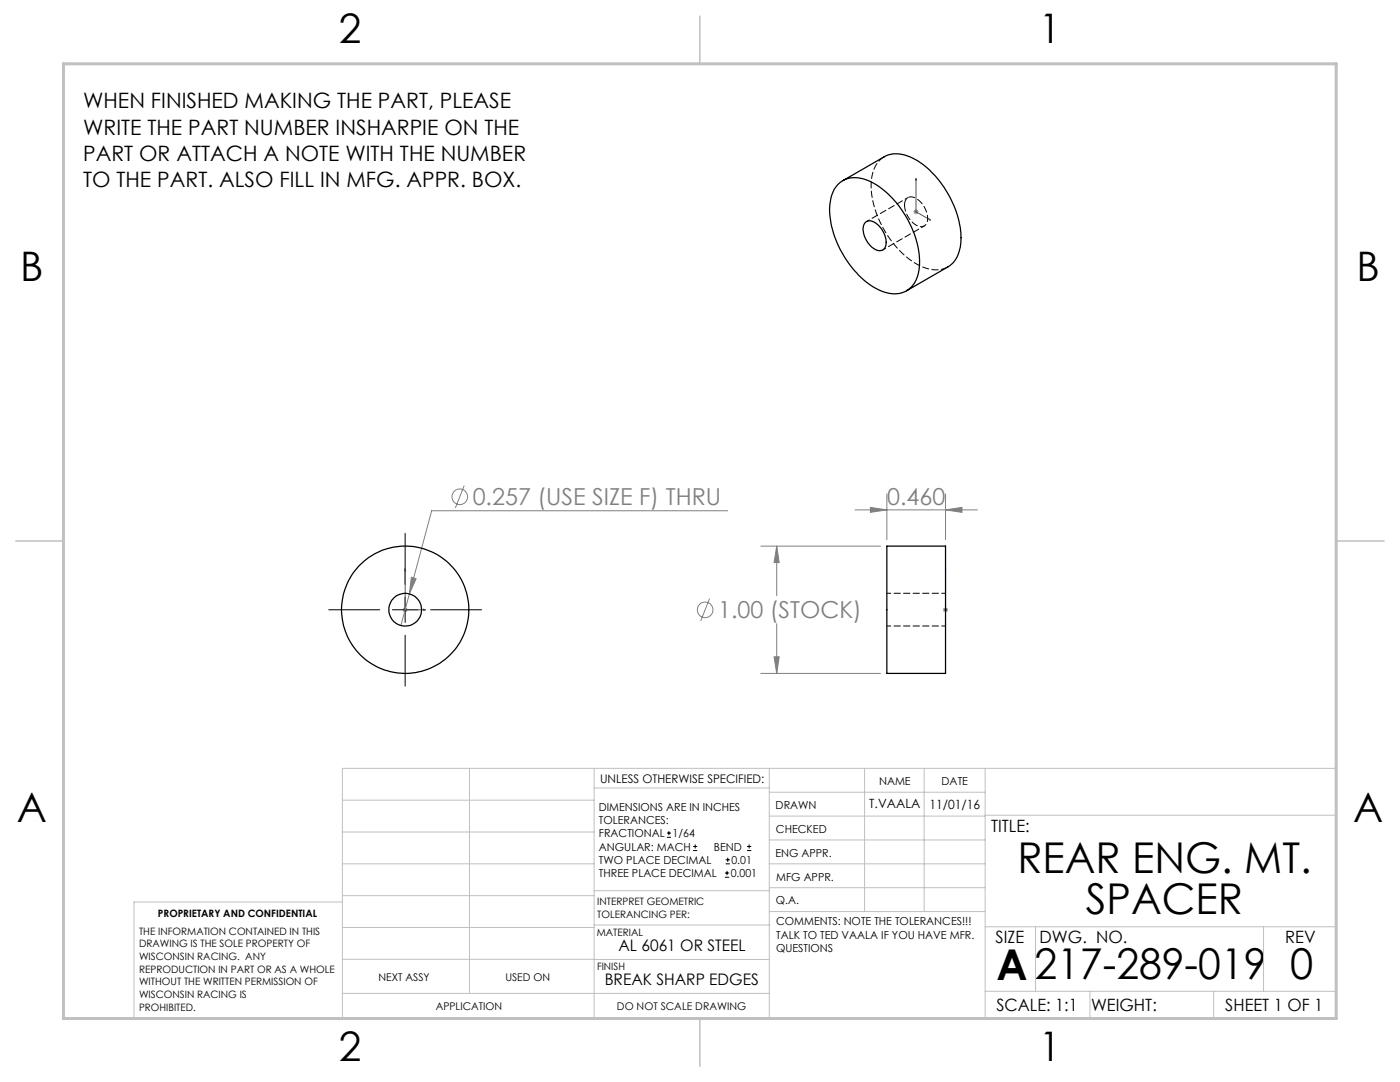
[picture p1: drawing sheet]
<svg xmlns="http://www.w3.org/2000/svg" width="279mm" height="216mm" viewBox="0 0 279 216" stroke-linecap="round" stroke-linejoin="round" font-family="sans-serif">
<g fill="none" stroke="#808080" stroke-width=".2">
<path d="M182.3 42.3h1M182.5 41.9l.7 .7M182.8 41.8v1M183.2 41.9l-.7 .7M92.6 96.9l-1.7 4.5M177 98.6v9.1M188.7 98.6v9.1M82.1 115.2l.9 .3-1.3 3zM141.6 119.5l-1.8 4.4M145.2 101.9h-59.1l-6.1 22.9M151.8 109h23.9M155 109l.5 3.3h-1z"/>
<path d="M155 109v9.9M170.6 101.7h24.5M173.7 101.2l3.3 .5-3.3 .5zM188.7 101.7l3.3-.5v1zM80.4 121.7h1M80.5 121.3l.7 .7M80.9 121.2v1M81.2 121.3l-.7 .7M151.8 134.4h23.9M154.5 131.1h1l-.5 3.3zM155 124.5v9.9M188.2 121.7h1"/>
<path d="M188.3 121.3l.8 .7M188.7 121.2v1M189.1 121.3l-.8 .7"/>
<circle cx="91.8" cy="99.1" r="1.55"/>
<circle cx="140.7" cy="121.7" r="1.56"/>
</g>
<g fill="none" stroke="#000" stroke-width=".2">
<path d="M80.9 106.4v10.2M80.9 119.1v5.1M65.6 121.7h10.2M78.3 121.7h5.1M80.9 126.8v10.1M85.9 121.7h10.2M133.1 167.1h.8M133.1 166.2h.8M133.5 165.8v.9M138.3 169.7h.8M138.3 168.9h.8M138.7 168.5v.8"/>
<path d="M144.7 175h.8M144.7 174.2h.8M144.8 172.4h.9M144.8 171.6h.9M145.1 173.8v.8M145.2 171.1v.9M149.1 169.7h.8M149.1 168.9h.8M149.5 168.5v.8"/>
</g>
<path d="M182.8 35.6l.1 .4-.2-.1zM182.8 35.6v6.7l2.9 1.6M185.4 43.7l.3 .2h-.3zM80.9 113.5v8.2h4M80.9 113.5l.1 .4h-.2zM188.7 113.5v.4v-.4M188.7 113.5v8.2M84.5 121.6l.4 .1-.4 .1zM188.7 121.6v.2zM188.7 121.7h.1" fill="none" stroke="#00f" stroke-width=".2"/>
<g fill="none" stroke="#c0c0c0" stroke-width=".2">
<path d="M68.3 159.7h50.3M93.7 153.3v44.9M118.6 153.3v49.9M118.6 157.2h34.9M153.5 153.3v49.9M153.5 158.1h43.1M172.5 153.3v28.6M184.4 153.3v28.6M196.6 153.3v49.9M68.3 180h-41.6v23.2h240v-49.9h-198.4v49.9M68.3 178.7h50.3M68.3 172.4h50.3"/>
<path d="M68.3 166h50.3M118.6 177.7h35M153.5 167.6h43.1M153.5 162.8h43.1M153.5 172.4h43.1M153.5 177.1h43.1M196.6 162.7h70.1M68.3 198.2h85.2M68.3 191.4l85.2 .1M68.3 185.1h50.3M118.6 184.6h35M153.6 181.9h43"/>
<path d="M196.6 197.8h70.1M196.6 184.9h70.1M206.7 184.9v12.9M217.5 197.8v5.4M242.2 197.8v5.4M252.2 184.9v12.9"/>
</g>
<path d="M139.7 3.2v9.5M3.1 107.9h9.6M266.7 107.9h9.5M139.7 203.2v9.6" fill="none" stroke="#c0c0c0" stroke-width=".3"/>
<path d="M12.7 12.7h254v190.5h-254z" fill="none" stroke="#c0c0c0" stroke-width=".6"/>
<g fill="#00f">
<path d="M84.5 121.6l.4 .1-.4 .1zM80.9 113.5l.1 .4h-.2z"/>
<path d="M188.7 121.6v.2zM188.7 113.5v.4zM185.4 43.7l.3 .2h-.3zM182.8 35.6l.1 .4-.2-.1z"/>
</g>
<path d="M82.1 115.2l-.4 3.3 1.3-3zM155 109l.5 3.3h-1zM154.5 131.1h1l-.5 3.3zM188.7 101.7l3.3-.5v1zM173.7 101.2l3.3 .5-3.3 .5z" fill="#808080"/>
<g fill="none" stroke="#000" stroke-width=".25">
<path d="M167.4 36.6a5.4 5.4 0 0 1 6.2-.4 19.3 19.3 0 0 1 9.9 16.9 5.3 5.3 0 0 1-4 5.5 9.8 9.8 0 0 1-7.8-3.4 19.5 19.5 0 0 1-6.1-14.5 6.4 6.4 0 0 1 1.8-4.1zM168.2 36.1l8.3-4.8a6.1 6.1 0 0 1 6.2 .6 19.9 19.9 0 0 1 9.1 15.5 6.5 6.5 0 0 1-2.5 5.8l-8.4 4.8M172.8 44.3a2.12 2.12 0 0 1 2.7 .8 4.1 4.1 0 0 1 1 4.5 1.68 1.68 0 0 1-2.5-.2 4.5 4.5 0 0 1-1.5-4.7zM177 109h11.7v25.4h-11.7z"/>
<circle cx="80.9" cy="121.7" r="12.7"/>
<circle cx="80.9" cy="121.7" r="3.3"/>
</g>
<path d="M188.7 118.4h-11.7M177 124.9h11.7" fill="none" stroke="#000" stroke-width=".2" stroke-dasharray="1.3 .6" stroke-dashoffset=".5"/>
<path d="M176.5 31.3a6.5 6.5 0 0 0-2.6 6 19.7 19.7 0 0 0 9.6 15.7 5.9 5.9 0 0 0 5.7 .3" fill="none" stroke="#000" stroke-width=".2" stroke-dasharray="1.3 .6" stroke-dashoffset="-.1"/>
<path d="M180.5 40.9a1.43 1.43 0 0 1 .8-1.5 1.43 1.43 0 0 1 1.6 .3 4.5 4.5 0 0 1 2 4.9 1.51 1.51 0 0 1-2.4 .1 5.2 5.2 0 0 1-2-3.8" fill="none" stroke="#000" stroke-width=".2" stroke-dasharray="1.3 .6"/>
<path d="M181.2 39.4l-8.3 4.8M176.2 49.9l8.3-4.8" fill="none" stroke="#000" stroke-width=".2" stroke-dasharray="1.3 .6" stroke-dashoffset=".6"/>
<g font-size="8.5">
<text x="203.1" y="174.2">REAR ENG. MT.</text>
<text x="216.7" y="182.3">SPACER</text>
<text x="198.9" y="195.5">A217-289-019</text>
<text x="257.5" y="195.4">0</text>
</g>
<g font-size="8.1">
<text x="67.6" y="8.5">2</text>
<text x="207.3" y="8.5">1</text>
<text x="4" y="56.1">B</text>
<text x="270.7" y="56.1">B</text>
<text x="3.3" y="164.1">A</text>
<text x="270" y="164.1">A</text>
<text x="67.6" y="211.7">2</text>
<text x="207.3" y="211.7">1</text>
</g>
<g font-size="4.7" fill="#808080">
<text x="94.3" y="100.8">0.257 (USE SIZE F) THRU</text>
<text x="177" y="100.7">0.460</text>
<text x="143.3" y="123.4">1.00 (STOCK)</text>
</g>
<g font-size="4.2">
<text x="16.6" y="21.6">WHEN FINISHED MAKING THE PART, PLEASE</text>
<text x="16.6" y="26.9">WRITE THE PART NUMBER INSHARPIE ON THE</text>
<text x="16.6" y="32.1">PART OR ATTACH A NOTE WITH THE NUMBER</text>
<text x="16.6" y="37.3">TO THE PART. ALSO FILL IN MFG. APPR. BOX.</text>
</g>
<g font-size="3.4">
<text x="197.8" y="166">TITLE:</text>
<text x="198.7" y="188.1">SIZE</text>
<text x="207.5" y="188.1">DWG. NO.</text>
<text x="256.5" y="188.2">REV</text>
<text x="198.8" y="201.7">SCALE: 1:1</text>
<text x="217.7" y="201.8">WEIGHT:</text>
<text x="244.5" y="201.7">SHEET 1 OF 1</text>
</g>
<g font-size="3.2">
<text x="123.4" y="189.8">AL 6061 OR STEEL</text>
<text x="120.7" y="196.6">BREAK SHARP EDGES</text>
</g>
<g font-size="2.5">
<text x="173.5" y="161.3">T.VAALA</text>
<text x="185.5" y="161.4">11/01/16</text>
</g>
<text font-size="2.4" x="119.8" y="156.2">UNLESS OTHERWISE SPECIFIED:</text>
<g font-size="2.2">
<text x="119.5" y="161.8">DIMENSIONS ARE IN INCHES</text>
<text x="154.8" y="161.4">DRAWN</text>
<text x="175.4" y="156.6">NAME</text>
<text x="187.9" y="156.7">DATE</text>
<text x="119.5" y="164.4">TOLERANCES:</text>
<text x="119.5" y="167.1">FRACTIONAL</text>
<text x="134.2" y="167.1">1/64</text>
<text x="154.9" y="166.3">CHECKED</text>
<text x="119.5" y="172.4">TWO PLACE DECIMAL</text>
<text x="119.5" y="169.7">ANGULAR: MACH</text>
<text x="142.5" y="169.7">BEND</text>
<text x="146" y="172.4">0.01</text>
<text x="154.8" y="170.9">ENG APPR.</text>
<text x="119.5" y="175">THREE PLACE DECIMAL</text>
<text x="145.8" y="175">0.001</text>
<text x="154.9" y="175.7">MFG APPR.</text>
<text x="154.9" y="180.4">Q.A.</text>
<text x="154.9" y="184.6">COMMENTS: NOTE THE TOLERANCES!!!</text>
<text x="154.9" y="187.3">TALK TO TED VAALA IF YOU HAVE MFR.</text>
<text x="154.9" y="189.9">QUESTIONS</text>
</g>
<g font-size="2.1">
<text x="75.5" y="195.7">NEXT ASSY</text>
<text x="100.9" y="195.7">USED ON</text>
<text x="86.9" y="201.5">APPLICATION</text>
<text x="123.1" y="201.6">DO NOT SCALE DRAWING</text>
</g>
<g font-size="2">
<text x="31.5" y="182.9">PROPRIETARY AND CONFIDENTIAL</text>
<text x="119.2" y="180.6">INTERPRET GEOMETRIC</text>
<text x="119.2" y="183.1">TOLERANCING PER:</text>
<text x="27.8" y="186.5">THE INFORMATION CONTAINED IN THIS</text>
<text x="27.8" y="189">DRAWING IS THE SOLE PROPERTY OF</text>
<text x="27.8" y="191.6">WISCONSIN RACING. ANY</text>
<text x="119.1" y="186.7">MATERIAL</text>
<text x="27.8" y="194.1">REPRODUCTION IN PART OR AS A WHOLE</text>
<text x="27.8" y="196.6">WITHOUT THE WRITTEN PERMISSION OF</text>
<text x="119.1" y="193.5">FINISH</text>
<text x="27.8" y="199.1">WISCONSIN RACING IS</text>
<text x="27.8" y="201.7">PROHIBITED.</text>
</g>
</svg>
